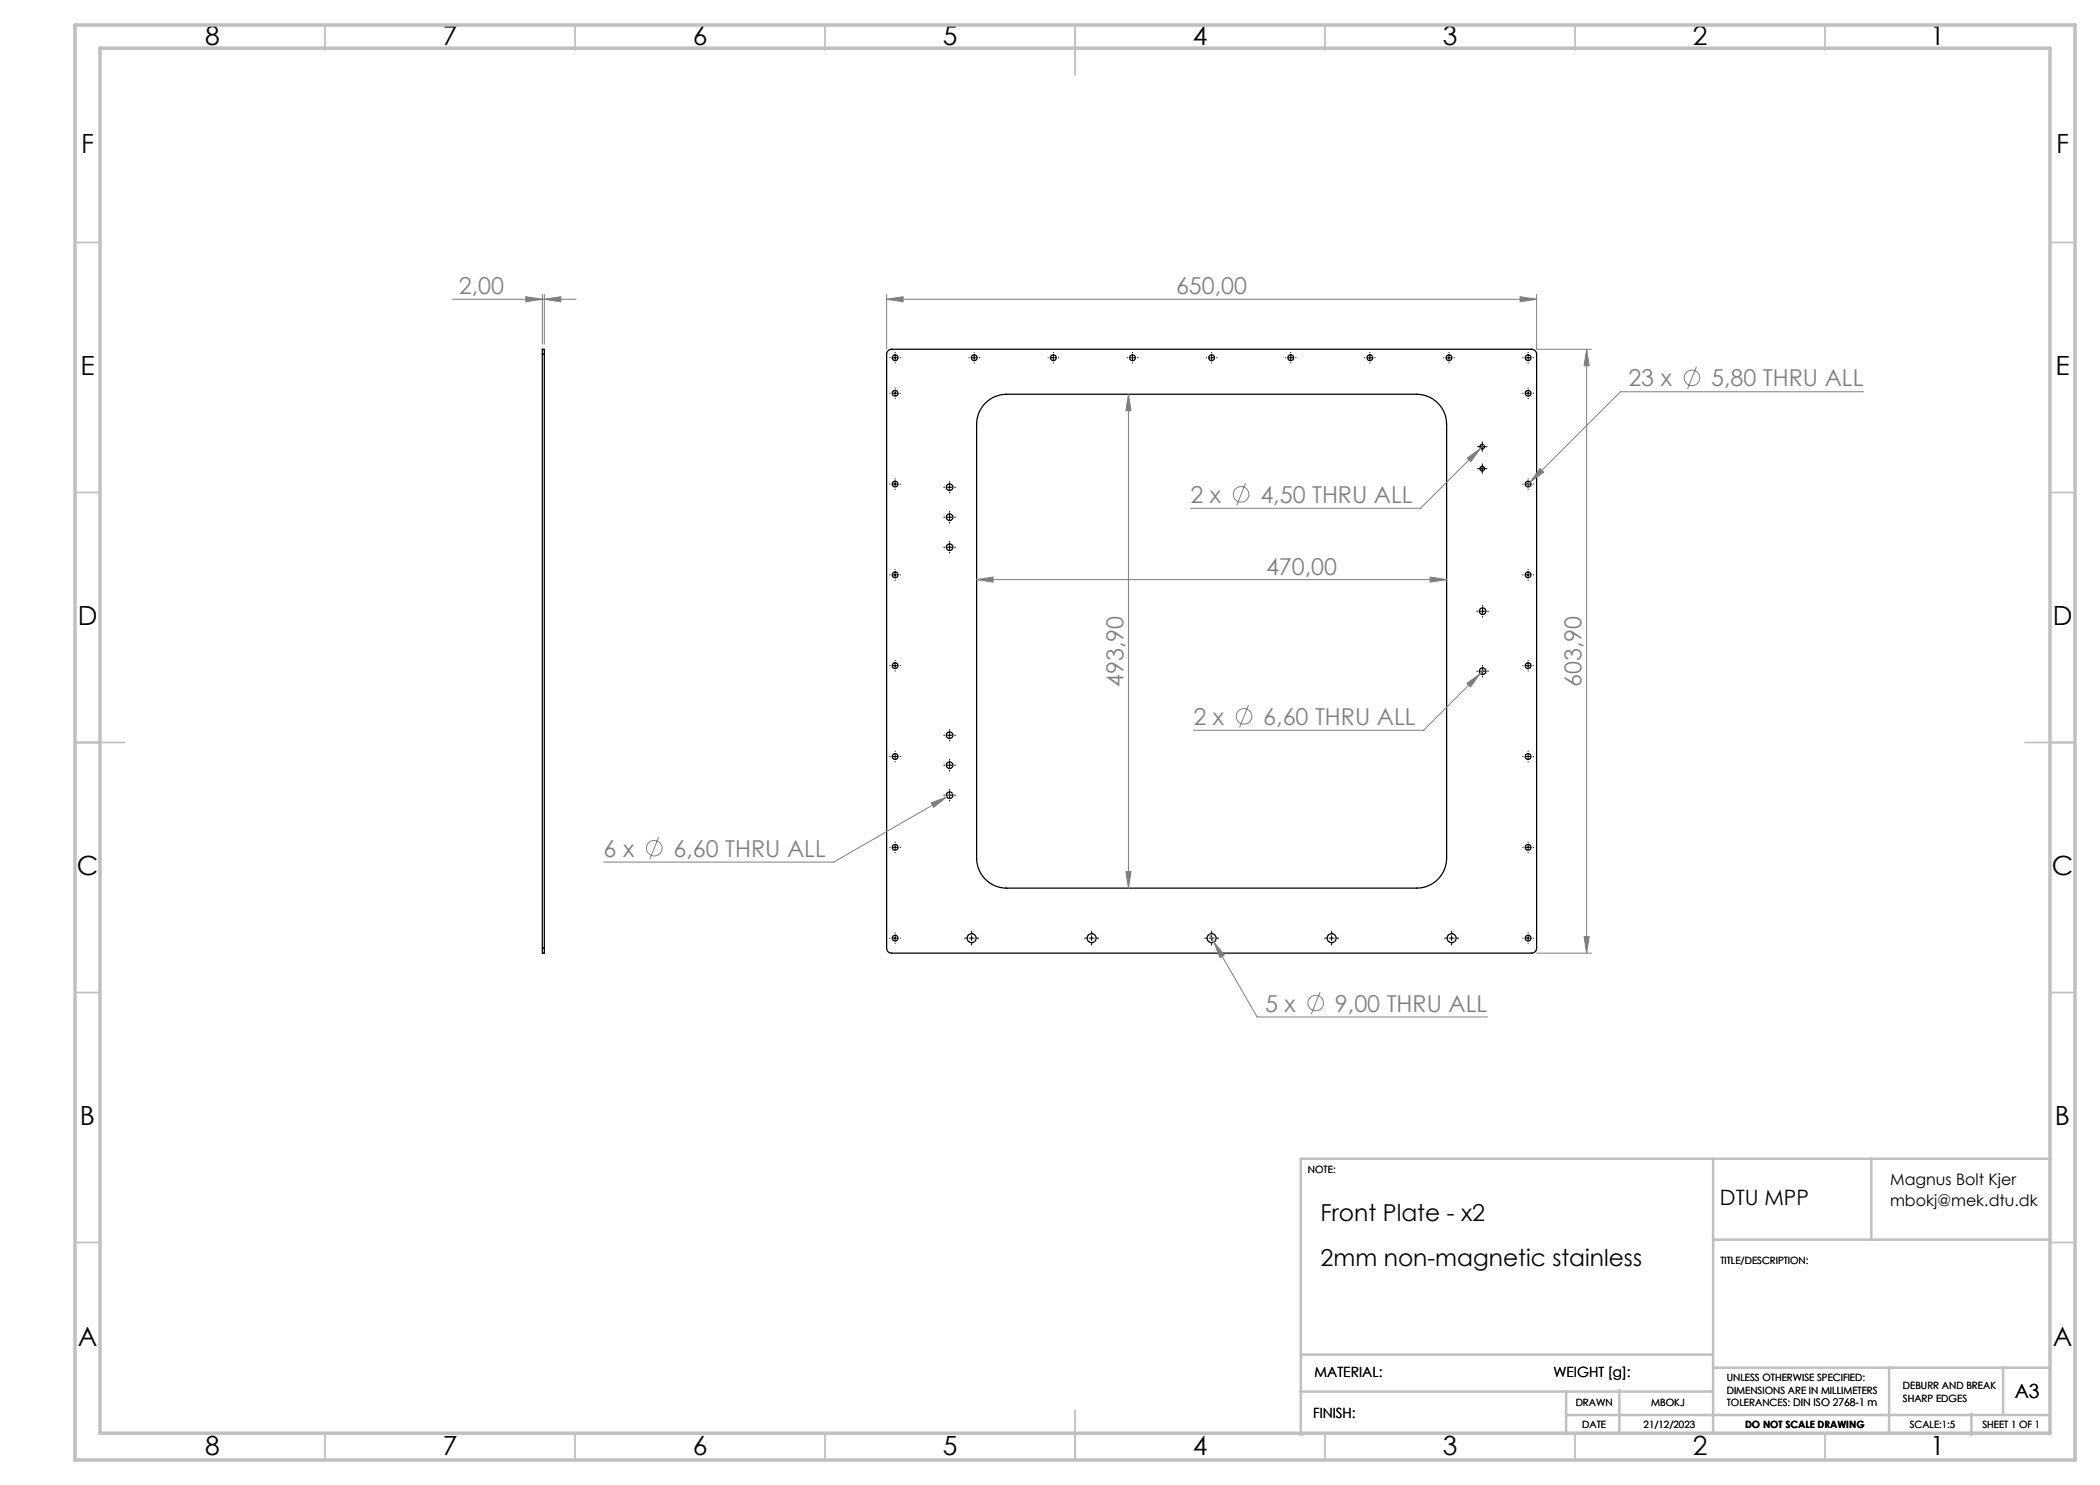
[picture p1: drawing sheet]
<svg xmlns="http://www.w3.org/2000/svg" width="420mm" height="297mm" viewBox="0 0 420 297" stroke-linecap="round" stroke-linejoin="round" font-family="sans-serif">
<g fill="none" stroke="#000" stroke-width=".25">
<path d="M108.5 70.9v-1h.4v1M108.5 70.9h.4M108.5 70.9v118.7M108.9 70.9v118.7M177.6 70.1l.7-.2h128a1 1 0 0 1 1 1v118.7a1 1 0 0 1-1 1h-128a1 1 0 0 1-1-1v-118.7zM197.1 80.6a6 6 0 0 1 4.2-1.7h82a6 6 0 0 1 6 6v86.7a6 6 0 0 1-6 6h-82a6 6 0 0 1-6-6v-86.7a6 6 0 0 1 1.8-4.3zM108.5 189.6v1h.4v-1M108.5 189.6h.4"/>
<circle cx="179" cy="78.7" r=".58"/>
<circle cx="179" cy="71.6" r=".58"/>
<circle cx="194.9" cy="71.6" r=".58"/>
<circle cx="210.7" cy="71.6" r=".58"/>
<circle cx="226.5" cy="71.6" r=".58"/>
<circle cx="242.3" cy="71.6" r=".58"/>
<circle cx="258.2" cy="71.6" r=".58"/>
<circle cx="274" cy="71.6" r=".58"/>
<circle cx="289.8" cy="71.6" r=".58"/>
<circle cx="305.6" cy="78.7" r=".58"/>
<circle cx="305.6" cy="71.6" r=".58"/>
<circle cx="179" cy="96.8" r=".58"/>
<circle cx="189.9" cy="97.4" r=".66"/>
<circle cx="296.4" cy="93.7" r=".45"/>
<circle cx="296.4" cy="89.3" r=".45"/>
<circle cx="305.6" cy="96.8" r=".58"/>
<circle cx="179" cy="115" r=".58"/>
<circle cx="189.9" cy="103.4" r=".66"/>
<circle cx="189.9" cy="109.4" r=".66"/>
<circle cx="305.6" cy="115" r=".58"/>
<circle cx="179" cy="133.1" r=".58"/>
<circle cx="296.5" cy="134.2" r=".66"/>
<circle cx="296.5" cy="122.2" r=".66"/>
<circle cx="305.6" cy="133.1" r=".58"/>
<circle cx="179" cy="151.3" r=".58"/>
<circle cx="189.9" cy="159" r=".66"/>
<circle cx="189.9" cy="153" r=".66"/>
<circle cx="189.9" cy="147" r=".66"/>
<circle cx="305.6" cy="151.3" r=".58"/>
<circle cx="179" cy="169.5" r=".58"/>
<circle cx="305.6" cy="169.5" r=".58"/>
<circle cx="179" cy="187.6" r=".58"/>
<circle cx="194.3" cy="187.6" r=".9"/>
<circle cx="218.3" cy="187.6" r=".9"/>
<circle cx="242.3" cy="187.6" r=".9"/>
<circle cx="266.3" cy="187.6" r=".9"/>
<circle cx="290.3" cy="187.6" r=".9"/>
<circle cx="305.6" cy="187.6" r=".58"/>
</g>
<g fill="none" stroke="#808080" stroke-width=".2">
<path d="M90.5 59.9h24.7M105.2 59.3l3.3 .6-3.3 .5zM108.5 58.9v10M108.9 59.9l3.3-.6v1.1zM108.9 58.9v10M177.3 59.9l3.3-.6v1.1zM177.3 59.9h130M177.3 58.9v11M304 59.3l3.3 .6-3.3 .5zM307.3 58.9v11h11M225.7 78.9l.5 3.3h-1zM225.7 78.9v98.7"/>
<path d="M317.3 69.9v120.7M317.3 69.9l.5 3.3h-1zM339.3 73.4l-1.8 4.4M372.7 78.4h-48.6l-18.9 18.8M249.1 96.6l-1.8 4.5M293.4 91.6l2.7-1.9-1.9 2.6zM296.8 89l-12.7 12.7h-46M308 93.7l.7 .7-2.7 2zM195.3 115.9l3.3-.5v1zM195.3 115.9h94M286 115.4l3.3 .5-3.3 .5zM293.4 136.7l2.7-2-2 2.7z"/>
<path d="M297 133.8l-12.3 12.2h-46M189.4 159.4l-22.6 13h-46.1M190.5 158.7l-1.1 .7M249.7 141l-1.8 4.5M131.7 167.4l-1.7 4.5M186.2 160.6l3.2-1.2-2.7 2.1zM225.2 174.3h1l-.5 3.3zM241.9 186.9l.9 1.5M242.8 188.4l2.1 2.6-.9 .5zM242.8 188.4l8.6 15h46.1M264 198.4l-1.8 4.4M307.3 190.6h11"/>
<path d="M316.8 187.3h1l-.5 3.3z"/>
<circle cx="338.4" cy="75.6" r="1.56"/>
<circle cx="248.2" cy="98.9" r="1.56"/>
<circle cx="248.8" cy="143.3" r="1.56"/>
<circle cx="130.8" cy="169.6" r="1.56"/>
<circle cx="263.1" cy="200.6" r="1.56"/>
</g>
<g fill="none" stroke="#000" stroke-width=".2" stroke-dasharray="15.2 1.3 1.3 1.3">
<path d="M178 71.6h-.1M178 78.7h-.1M179 72.6h.1M179 70.6v-.1M179 79.7h.1M179 77.7v-.1M180 71.6h.1M180 78.7h.1M193.9 71.6h-.1M194.9 72.6h.1M194.9 70.6v-.1M195.9 71.6h.1"/>
<path d="M209.7 71.6h-.1M210.7 72.6h.1M210.7 70.6v-.1M211.7 71.6h.1M225.5 71.6h-.1M226.5 72.6h.1M226.5 70.6v-.1M227.5 71.6h.1M241.3 71.6h-.1M242.3 72.6h.1M242.3 70.6v-.1M243.3 71.6h.1"/>
<path d="M257.2 71.6h-.1M258.2 72.6h.1M258.2 70.6v-.1M259.2 71.6h.1M273 71.6h-.1M274 72.6h.1M274 70.6v-.1M275 71.6h.1M288.8 71.6h-.1M289.8 72.6h.1M289.8 70.6v-.1M290.8 71.6h.1"/>
<path d="M304.6 71.6h-.1M304.6 78.7h-.1M305.6 72.6h.1M305.6 70.6v-.1M305.6 79.7h.1M305.6 77.7v-.1M306.6 71.6h.1M306.6 78.7h.1M178 96.8h-.1M179 97.8v.1M179 95.8v-.1M180 96.8h.1"/>
<path d="M188.9 97.4h-.1M189.9 98.4v.2M189.9 96.4v-.1M190.9 97.4h.2M295.9 89.3h-.4M295.9 93.7h-.4M296.4 89.8v.5M296.4 88.8v-.4M296.4 94.2v.5M296.4 93.2v-.4M296.9 89.3h.5M296.9 93.7h.5"/>
<path d="M304.6 96.8h-.1M305.6 97.8v.1M305.6 95.8v-.1M306.6 96.8h.1M178 115h-.1M179 116v.1M179 114v-.1M180 115h.1M188.9 109.4h-.1M188.9 103.4h-.1M189.9 110.4v.2M189.9 108.4v-.1"/>
<path d="M189.9 104.4v.2M189.9 102.4v-.1M190.9 109.4h.2M190.9 103.4h.2M304.6 115h-.1M305.6 116v.1M305.6 114v-.1M306.6 115h.1M178 133.1h-.1M179 134.1v.1M179 132.1h.1M180 133.1h.1"/>
<path d="M295.5 122.2h-.1M295.5 134.2h-.1M296.5 123.2v.2M296.5 121.2v-.1M296.5 135.2v.2M296.5 133.2v-.1M297.5 122.2h.2M297.5 134.2h.2M304.6 133.1h-.1M305.6 134.1v.1M305.6 132.1h.1M306.6 133.1h.1"/>
<path d="M178 151.3h-.1M179 152.3v.1M179 150.3v-.1M180 151.3h.1M188.9 159h-.1M188.9 153h-.1M188.9 147h-.1M189.9 158v-.1M189.9 154v.2M189.9 152v-.1M189.9 148v.2M189.9 146v-.1"/>
<path d="M190.9 159h.2M190.9 153h.2M190.9 147h.2M304.6 151.3h-.1M305.6 152.3v.1M305.6 150.3v-.1M306.6 151.3h.1M178 169.5h-.1M179 170.5h.1M179 168.5v-.1M180 169.5h.1M189.9 160v.2"/>
<path d="M304.6 169.5h-.1M305.6 170.5h.1M305.6 168.5v-.1M306.6 169.5h.1M178 187.6h-.1M179 188.6v.1M179 186.6h.1M180 187.6h.1M193.3 187.6h-.4M194.3 188.6v.4M194.3 186.6v-.4M195.3 187.6h.4"/>
<path d="M217.3 187.6h-.4M218.3 188.6v.4M218.3 186.6v-.4M219.3 187.6h.4M241.3 187.6h-.4M242.3 188.6v.4M242.3 186.6v-.4M243.3 187.6h.4M265.3 187.6h-.4M266.3 188.6v.4M266.3 186.6v-.4M267.3 187.6h.4"/>
<path d="M289.3 187.6h-.4M290.3 188.6v.4M290.3 186.6v-.4M291.3 187.6h.4M304.6 187.6h-.1M305.6 188.6v.1M305.6 186.6h.1M306.6 187.6h.1"/>
</g>
<g fill="none" stroke="#000" stroke-width=".2">
<path d="M178.5 71.6h1M178.5 78.7h1M179 71.1v1M179 78.2v1M194.3 71.6h1.1M194.9 71.1v1M210.2 71.6h1M210.7 71.1v1M226 71.6h1M226.5 71.1v1M241.8 71.6h1M242.3 71.1v1"/>
<path d="M257.6 71.6h1M258.2 71.1v1M273.5 71.6h1M274 71.1v1M289.3 71.6h1M289.8 71.1v1M305.1 71.6h1M305.1 78.7h1M305.6 71.1v1M305.6 78.2v1M178.5 96.8h1M179 96.3v1"/>
<path d="M189.4 97.4h1M189.9 96.9v1M295.9 89.3h1M295.9 93.7h1M296.4 88.8v1M296.4 93.2v1M305.1 96.8h1M305.6 96.3v1M178.5 115h1M179 114.5v1M189.4 109.4h1M189.4 103.4h1"/>
<path d="M189.9 102.9v1M189.9 108.9v1M305.1 115h1M305.6 114.5v1M178.5 133.1h1M179 132.6v1M296 122.2h1M296 134.2h1M296.5 121.7v1M296.5 133.7v1M305.1 133.1h1M305.6 132.6v1"/>
<path d="M178.5 151.3h1M179 150.8v1M189.4 159h1M189.4 153h1M189.4 147h1M189.9 146.5v1M189.9 152.5v1M189.9 158.5v1M305.1 151.3h1M305.6 150.8v1M178.5 169.5h1M179 169v1"/>
<path d="M305.1 169.5h1M305.6 169v1M178.5 187.6h1M179 187.1v1M193.8 187.6h1M194.3 187.1v1M217.8 187.6h1M218.3 187.1v1M241.8 187.6h1M242.3 187.1v1M265.8 187.6h1M266.3 187.1v1"/>
<path d="M289.8 187.6h1M290.3 187.1v1M305.1 187.6h1M305.6 187.1v1"/>
</g>
<g fill="none" stroke="#c0c0c0" stroke-width=".35">
<path d="M65 5v5M115 5v5M165 5v5M215 5v10M265 5v5M315 5v5M365 5v5M15 48.5h5M410 48.5h5M15 98.5h5M410 98.5h5M15 148.5h10"/>
<path d="M405 148.5h10M15 198.5h5M410 198.5h5M15 248.5h5M410 248.5h5M65 287v5M115 287v5M165 287v5M215 282v10M265 287v5M315 287v5M365 287v5"/>
</g>
<g fill="none" stroke="#c0c0c0" stroke-width=".5">
<path d="M342.6 231.7v54.9M374.3 231.7v16.2M410.2 231.7h-150v55.3M342.6 247.9h67.5M260.2 278.3h82.4M260.2 270.9h82.4M313.2 278.3v8.6M323.9 278v8.6M342.6 273.5h67.4M377.8 273.5v13.1M400.6 273.5v9.3M313.2 283h96.8"/>
<path d="M394.3 282.8v4.2"/>
</g>
<path d="M15 5h400v287h-400zM20 9.6h390v277h-390z" fill="none" stroke="#c0c0c0" stroke-width=".7"/>
<g fill="#808080">
<path d="M293.4 91.6l.8 .7 1.9-2.6zM308 93.7l-2 2.7 2.7-2zM242.8 188.4l1.2 3.1 .9-.5zM293.4 136.7l.7 .7 2-2.7zM186.2 160.6l.5 .9 2.7-2.1zM105.2 59.3l3.3 .6-3.3 .5zM108.9 59.9l3.3-.6v1.1z"/>
<path d="M177.3 59.9l3.3-.6v1.1zM304 59.3l3.3 .6-3.3 .5zM195.3 115.9l3.3-.5v1zM286 115.4l3.3 .5-3.3 .5z"/>
<path d="M317.3 69.9l.5 3.3h-1zM316.8 187.3h1l-.5 3.3zM225.7 78.9l.5 3.3h-1zM225.2 174.3h1l-.5 3.3z"/>
</g>
<g font-size="5.3">
<text x="41" y="8.9">8</text>
<text x="88.5" y="8.9">7</text>
<text x="138.5" y="8.9">6</text>
<text x="188.5" y="8.9">5</text>
<text x="238.5" y="8.9">4</text>
<text x="288.5" y="8.9">3</text>
<text x="338.5" y="8.9">2</text>
<text x="386" y="8.9">1</text>
<text x="16.2" y="30.7">F</text>
<text x="411.2" y="30.7">F</text>
<text x="16.1" y="74.9">E</text>
<text x="411.1" y="74.9">E</text>
<text x="15.5" y="124.9">D</text>
<text x="410.5" y="124.9">D</text>
<text x="15.4" y="174.9">C</text>
<text x="410.4" y="174.9">C</text>
<text x="16" y="224.9">B</text>
<text x="411" y="224.9">B</text>
<text x="15.5" y="269.2">A</text>
<text x="410.5" y="269.2">A</text>
<text x="41" y="290.9">8</text>
<text x="88.5" y="290.9">7</text>
<text x="138.5" y="290.9">6</text>
<text x="188.5" y="290.9">5</text>
<text x="238.5" y="290.9">4</text>
<text x="288.5" y="290.9">3</text>
<text x="338.5" y="290.9">2</text>
<text x="386" y="290.9">1</text>
</g>
<g font-size="4.7" fill="#808080">
<text x="91.8" y="58.8">2,00</text>
<text x="235.2" y="58.8">650,00</text>
<text x="325.7" y="77.3">23 x</text>
<text x="342.2" y="77.3">5,80 THRU ALL</text>
<text x="238.1" y="100.6">2 x</text>
<text x="252.1" y="100.6">4,50 THRU ALL</text>
<text x="253.2" y="114.9">470,00</text>
<text x="224.7" y="137.4" transform="rotate(-90 224.7 137.4)">493,90</text>
<text x="316.3" y="137.4" transform="rotate(-90 316.3 137.4)">603,90</text>
<text x="238.7" y="145">2 x</text>
<text x="252.7" y="145">6,60 THRU ALL</text>
<text x="120.7" y="171.3">6 x</text>
<text x="134.7" y="171.3">6,60 THRU ALL</text>
<text x="253" y="202.3">5 x</text>
<text x="267" y="202.3">9,00 THRU ALL</text>
</g>
<g font-size="4.7">
<text x="264.1" y="244.2">Front Plate - x2</text>
<text x="264.1" y="253.2">2mm non-magnetic stainless</text>
</g>
<text font-size="4.2" x="344" y="240.9">DTU MPP</text>
<text font-size="3.9" x="403" y="279.6">A3</text>
<g font-size="3.2">
<text x="378" y="237">Magnus Bolt Kjer</text>
<text x="378" y="241.1">mbokj@mek.dtu.dk</text>
</g>
<g font-size="2.8">
<text x="262.9" y="275.4">MATERIAL:</text>
<text x="310.7" y="275.4">WEIGHT [g]:</text>
<text x="262.6" y="283.6">FINISH:</text>
</g>
<g font-size="2">
<text x="261.6" y="234.6">NOTE:</text>
<text x="344.1" y="252.7">TITLE/DESCRIPTION:</text>
<text x="315.1" y="281.3">DRAWN</text>
<text x="330.2" y="281.3">MBOKJ</text>
<text x="345.4" y="276.3">UNLESS OTHERWISE SPECIFIED:</text>
<text x="345.4" y="278.8">DIMENSIONS ARE IN MILLIMETERS</text>
<text x="345.4" y="281.3">TOLERANCES: DIN ISO 2768-1 m</text>
<text x="380.6" y="277.8">DEBURR AND BREAK</text>
<text x="380.6" y="280.3">SHARP EDGES</text>
<text x="316.4" y="285.6">DATE</text>
<text x="328.7" y="285.6">21/12/2023</text>
<text x="349" y="285.6">DO NOT SCALE DRAWING</text>
<text x="381.9" y="285.6">SCALE:1:5</text>
<text x="396.5" y="285.6">SHEET 1 OF 1</text>
</g>
</svg>
